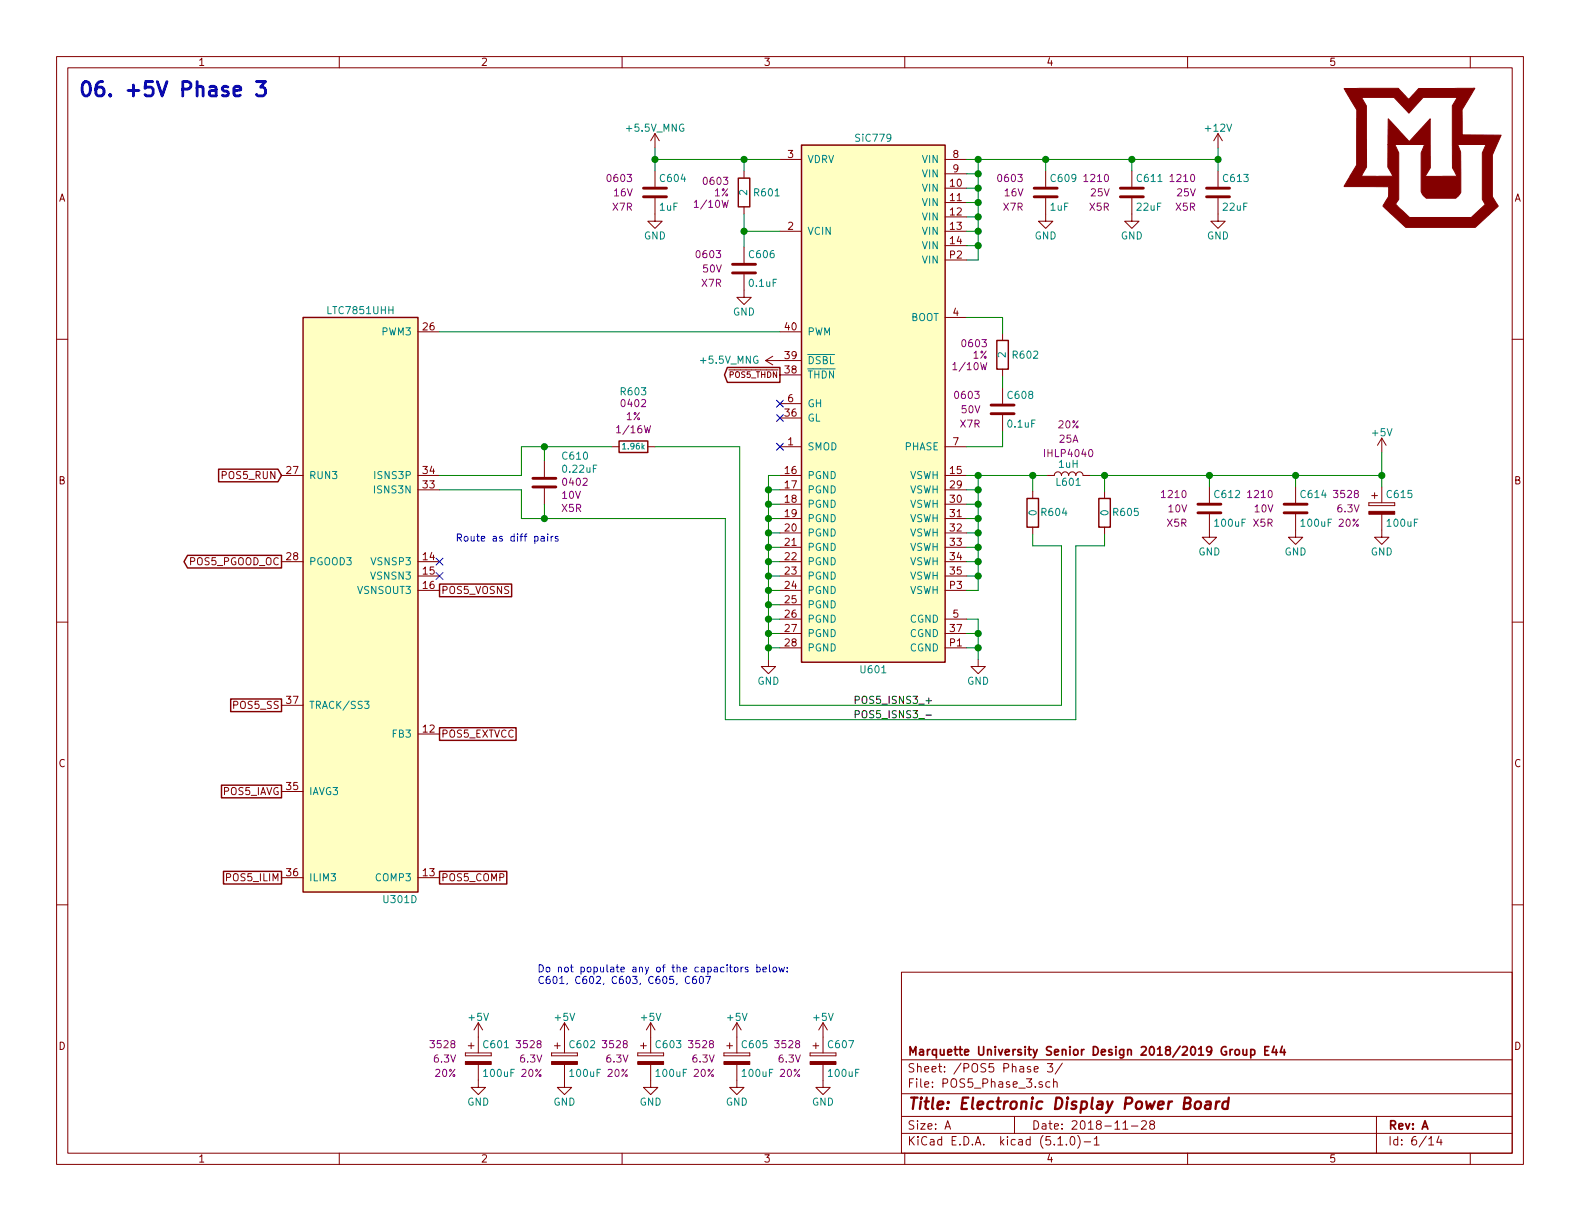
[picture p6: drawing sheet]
EESchema Schematic File Version 4
LIBS:LTC7851_Demo-cache
EELAYER 29 0
EELAYER END
$Descr A 11000 8500
encoding utf-8
Sheet 6 14
Title "Electronic Display Power Board"
Date "2018-11-28"
Rev "A"
Comp "Marquette University Senior Design 2018/2019 Group E44"
Comment1 ""
Comment2 ""
Comment3 ""
Comment4 ""
$EndDescr
Text GLabel 1960 3310 0    50   Input ~ 0
POS5_RUN
Text GLabel 1960 3910 0    50   Output ~ 0
POS5_PGOOD_OC
$Comp
L LED_Display_Local_Library:C_Custom C?
U 1 1
P 4560 1340
AR Path="/5BB86F29/5BD489A6" Ref="C?"  Part="1" 
AR Path="/5BB86F2C/5BD489A6" Ref="C?"  Part="1" 
AR Path="/5BB86F2F/5BD489A6" Ref="C604"  Part="1" 
F 0 "C604" H 4585 1440 50  0000 L CNN
F 1 "1uF" H 4585 1240 50  0000 L CNN
F 2 "Capacitors_SMD:C_0603" H 4598 1190 50  0001 C CNN
F 3 "" H 4585 1440 50  0001 C CNN
F 4 "1276-6524-1-ND" H 4985 1840 60  0001 C CNN "Digi-Key PN"
F 5 "0603" H 4410 1440 50  0000 R CNN "display_footprint"
F 6 "16V" H 4410 1340 50  0000 R CNN "Voltage"
F 7 "X7R" H 4410 1240 50  0000 R CNN "Dielectric"
	1    4560 1340
	1    0    0    -1  
$EndComp
$Comp
L power:GND #PWR?
U 1 1
P 5180 2020
AR Path="/5BB86F29/5BD489AD" Ref="#PWR?"  Part="1" 
AR Path="/5BB86F2C/5BD489AD" Ref="#PWR?"  Part="1" 
AR Path="/5BB86F2F/5BD489AD" Ref="#PWR0611"  Part="1" 
F 0 "#PWR0611" H 5180 1770 50  0001 C CNN
F 1 "GND" H 5180 1870 50  0000 C CNN
F 2 "" H 5180 2020 50  0001 C CNN
F 3 "" H 5180 2020 50  0001 C CNN
	1    5180 2020
	1    0    0    -1  
$EndComp
$Comp
L LED_Display_Local_Library:SiC779 U?
U 1 1
P 6080 2810
AR Path="/5BB86F29/5BD489B4" Ref="U?"  Part="1" 
AR Path="/5BB86F2C/5BD489B4" Ref="U?"  Part="1" 
AR Path="/5BB86F2F/5BD489B4" Ref="U601"  Part="1" 
F 0 "U601" H 6080 960 50  0000 C CNN
F 1 "SiC779" H 6080 4660 50  0000 C CNN
F 2 "Custom Footprints Library:MLP66-40_6x6mm_Pitch0.5mm" H 4430 3560 50  0001 C CNN
F 3 "http://www.vishay.com/docs/67538/sic779.pdf" H 6080 2810 50  0001 C CNN
F 4 "SIC779CD-T1-GE3CT-ND" H 6080 2810 50  0001 C CNN "Digi-Key PN"
	1    6080 2810
	1    0    0    -1  
$EndComp
$Comp
L power:GND #PWR?
U 1 1
P 4560 1490
AR Path="/5BB86F29/5BD489BB" Ref="#PWR?"  Part="1" 
AR Path="/5BB86F2C/5BD489BB" Ref="#PWR?"  Part="1" 
AR Path="/5BB86F2F/5BD489BB" Ref="#PWR0608"  Part="1" 
F 0 "#PWR0608" H 4560 1240 50  0001 C CNN
F 1 "GND" H 4560 1340 50  0000 C CNN
F 2 "" H 4560 1490 50  0001 C CNN
F 3 "" H 4560 1490 50  0001 C CNN
	1    4560 1490
	1    0    0    -1  
$EndComp
Wire Wire Line
	5430 1610 5180 1610
Wire Wire Line
	5180 1610 5180 1490
Wire Wire Line
	5180 1610 5180 1720
Connection ~ 5180 1610
Wire Wire Line
	5430 1110 5180 1110
Wire Wire Line
	4560 1110 4560 1190
Wire Wire Line
	5180 1190 5180 1110
Connection ~ 5180 1110
Wire Wire Line
	5180 1110 4560 1110
Wire Wire Line
	4560 1030 4560 1110
Connection ~ 4560 1110
Text GLabel 5430 2610 0    40   Output ~ 0
~POS5_THDN
$Comp
L power:GND #PWR?
U 1 1
P 6810 4590
AR Path="/5BB86F29/5BD489DB" Ref="#PWR?"  Part="1" 
AR Path="/5BB86F2C/5BD489DB" Ref="#PWR?"  Part="1" 
AR Path="/5BB86F2F/5BD489DB" Ref="#PWR0615"  Part="1" 
F 0 "#PWR0615" H 6810 4340 50  0001 C CNN
F 1 "GND" H 6810 4440 50  0000 C CNN
F 2 "" H 6810 4590 50  0001 C CNN
F 3 "" H 6810 4590 50  0001 C CNN
	1    6810 4590
	1    0    0    -1  
$EndComp
Wire Wire Line
	6810 4590 6810 4510
Wire Wire Line
	6810 4510 6730 4510
Wire Wire Line
	6810 4510 6810 4410
Wire Wire Line
	6810 4410 6730 4410
Connection ~ 6810 4510
Wire Wire Line
	6810 4410 6810 4310
Wire Wire Line
	6810 4310 6730 4310
Connection ~ 6810 4410
$Comp
L power:GND #PWR?
U 1 1
P 5350 4590
AR Path="/5BB86F29/5BD489E9" Ref="#PWR?"  Part="1" 
AR Path="/5BB86F2C/5BD489E9" Ref="#PWR?"  Part="1" 
AR Path="/5BB86F2F/5BD489E9" Ref="#PWR0612"  Part="1" 
F 0 "#PWR0612" H 5350 4340 50  0001 C CNN
F 1 "GND" H 5350 4440 50  0000 C CNN
F 2 "" H 5350 4590 50  0001 C CNN
F 3 "" H 5350 4590 50  0001 C CNN
	1    5350 4590
	1    0    0    -1  
$EndComp
Wire Wire Line
	5350 4590 5350 4510
Wire Wire Line
	5350 4510 5430 4510
Wire Wire Line
	5430 3310 5350 3310
Wire Wire Line
	5430 3410 5350 3410
Wire Wire Line
	5430 3510 5350 3510
Wire Wire Line
	5430 3610 5350 3610
Wire Wire Line
	5430 3710 5350 3710
Wire Wire Line
	5430 3810 5350 3810
Wire Wire Line
	5430 3910 5350 3910
Wire Wire Line
	5430 4010 5350 4010
Wire Wire Line
	5430 4110 5350 4110
Wire Wire Line
	5430 4210 5350 4210
Wire Wire Line
	5430 4310 5350 4310
Wire Wire Line
	5430 4410 5350 4410
Wire Wire Line
	5350 3310 5350 3410
Connection ~ 5350 4510
Connection ~ 5350 3410
Wire Wire Line
	5350 3410 5350 3510
Connection ~ 5350 3510
Wire Wire Line
	5350 3510 5350 3610
Connection ~ 5350 3610
Wire Wire Line
	5350 3610 5350 3710
Connection ~ 5350 3710
Wire Wire Line
	5350 3710 5350 3810
Connection ~ 5350 3810
Wire Wire Line
	5350 3810 5350 3910
Connection ~ 5350 3910
Wire Wire Line
	5350 3910 5350 4010
Connection ~ 5350 4010
Wire Wire Line
	5350 4010 5350 4110
Connection ~ 5350 4110
Wire Wire Line
	5350 4110 5350 4210
Connection ~ 5350 4210
Wire Wire Line
	5350 4210 5350 4310
Connection ~ 5350 4310
Wire Wire Line
	5350 4310 5350 4410
Connection ~ 5350 4410
Wire Wire Line
	5350 4410 5350 4510
Wire Wire Line
	6730 3310 6810 3310
Wire Wire Line
	6730 3410 6810 3410
Wire Wire Line
	6730 3510 6810 3510
Wire Wire Line
	6730 3610 6810 3610
Wire Wire Line
	6730 3710 6810 3710
Wire Wire Line
	6730 3810 6810 3810
Wire Wire Line
	6730 3910 6810 3910
Wire Wire Line
	6730 4010 6810 4010
Wire Wire Line
	6810 3310 6810 3410
Connection ~ 6810 3410
Wire Wire Line
	6810 3410 6810 3510
Connection ~ 6810 3510
Wire Wire Line
	6810 3510 6810 3610
Connection ~ 6810 3610
Wire Wire Line
	6810 3610 6810 3710
Connection ~ 6810 3710
Wire Wire Line
	6810 3710 6810 3810
Connection ~ 6810 3810
Wire Wire Line
	6810 3810 6810 3910
Connection ~ 6810 3910
Wire Wire Line
	6810 3910 6810 4010
$Comp
L LED_Display_Local_Library:L_Custom L?
U 1 1
P 7440 3310
AR Path="/5BB86F29/5BD48A2E" Ref="L?"  Part="1" 
AR Path="/5BB86F2C/5BD48A2E" Ref="L?"  Part="1" 
AR Path="/5BB86F2F/5BD48A2E" Ref="L601"  Part="1" 
F 0 "L601" V 7390 3310 50  0000 C CNN
F 1 "1uH" V 7515 3310 50  0000 C CNN
F 2 "Inductors_SMD:L_Vishay_IHLP-4040" H 7440 3310 50  0001 C CNN
F 3 "" H 7440 3310 50  0001 C CNN
F 4 "541-1306-1-ND" H 7440 3310 50  0001 C CNN "Digi-Key PN"
F 5 "IHLP4040" V 7590 3310 50  0000 C CNN "display_footprint"
F 6 "25A" V 7690 3310 50  0000 C CNN "Ampacity"
F 7 "20%" V 7790 3310 50  0000 C CNN "Tolerance"
	1    7440 3310
	0    -1   -1   0   
$EndComp
Wire Wire Line
	6730 1110 6810 1110
Wire Wire Line
	6730 1210 6810 1210
Wire Wire Line
	6730 1310 6810 1310
Wire Wire Line
	6730 1410 6810 1410
Wire Wire Line
	6730 1510 6810 1510
Wire Wire Line
	6730 1610 6810 1610
Wire Wire Line
	6730 1710 6810 1710
Wire Wire Line
	6730 1810 6810 1810
Wire Wire Line
	6810 1110 6810 1210
Connection ~ 6810 1210
Wire Wire Line
	6810 1210 6810 1310
Connection ~ 6810 1310
Wire Wire Line
	6810 1310 6810 1410
Connection ~ 6810 1410
Wire Wire Line
	6810 1410 6810 1510
Connection ~ 6810 1510
Wire Wire Line
	6810 1510 6810 1610
Connection ~ 6810 1610
Wire Wire Line
	6810 1610 6810 1710
Connection ~ 6810 1710
Wire Wire Line
	6810 1710 6810 1810
$Comp
L LED_Display_Local_Library:R_Custom R?
U 1 1
P 6980 2470
AR Path="/5BB86F29/5BD48A4F" Ref="R?"  Part="1" 
AR Path="/5BB86F2C/5BD48A4F" Ref="R?"  Part="1" 
AR Path="/5BB86F2F/5BD48A4F" Ref="R602"  Part="1" 
F 0 "R602" H 6920 2470 50  0000 R CNN
F 1 "2" V 6980 2470 50  0000 C CNN
F 2 "Resistors_SMD:R_0603" H 6980 2470 50  0001 C CNN
F 3 "" H 6980 2470 50  0001 C CNN
F 4 "RMCF0603FT2R00CT-ND" H 7280 2870 60  0001 C CNN "Digi-Key PN"
F 5 "0603" H 7080 2550 50  0000 L CNN "display_footprint"
F 6 "1%" H 7080 2470 50  0000 L CNN "Tolerance"
F 7 "1/10W" H 7080 2390 50  0000 L CNN "Wattage"
	1    6980 2470
	-1   0    0    -1  
$EndComp
$Comp
L LED_Display_Local_Library:C_Custom C?
U 1 1
P 6980 2850
AR Path="/5BB86F29/5BD48A5A" Ref="C?"  Part="1" 
AR Path="/5BB86F2C/5BD48A5A" Ref="C?"  Part="1" 
AR Path="/5BB86F2F/5BD48A5A" Ref="C608"  Part="1" 
F 0 "C608" H 7005 2950 50  0000 L CNN
F 1 "0.1uF" H 7005 2750 50  0000 L CNN
F 2 "Capacitors_SMD:C_0603" H 7018 2700 50  0001 C CNN
F 3 "" H 7005 2950 50  0001 C CNN
F 4 "490-4779-1-ND" H 7405 3350 60  0001 C CNN "Digi-Key PN"
F 5 "0603" H 6830 2950 50  0000 R CNN "display_footprint"
F 6 "50V" H 6830 2850 50  0000 R CNN "Voltage"
F 7 "X7R" H 6830 2750 50  0000 R CNN "Dielectric"
	1    6980 2850
	1    0    0    -1  
$EndComp
Wire Wire Line
	6980 3110 6980 3000
Wire Wire Line
	6980 2700 6980 2620
Wire Wire Line
	6980 3110 6730 3110
Wire Wire Line
	6980 2320 6980 2210
Wire Wire Line
	6980 2210 6730 2210
Connection ~ 6810 3310
$Comp
L LED_Display_Local_Library:C_Custom C?
U 1 1
P 7880 1340
AR Path="/5BB86F29/5BD48A90" Ref="C?"  Part="1" 
AR Path="/5BB86F2C/5BD48A90" Ref="C?"  Part="1" 
AR Path="/5BB86F2F/5BD48A90" Ref="C611"  Part="1" 
F 0 "C611" H 7905 1440 50  0000 L CNN
F 1 "22uF" H 7905 1240 50  0000 L CNN
F 2 "Capacitors_SMD:C_1210" H 7918 1190 50  0001 C CNN
F 3 "" H 7905 1440 50  0001 C CNN
F 4 "445-1436-1-ND" H 8305 1840 60  0001 C CNN "Digi-Key PN"
F 5 "1210" H 7730 1440 50  0000 R CNN "display_footprint"
F 6 "25V" H 7730 1340 50  0000 R CNN "Voltage"
F 7 "X5R" H 7730 1240 50  0000 R CNN "Dielectric"
	1    7880 1340
	1    0    0    -1  
$EndComp
$Comp
L power:GND #PWR?
U 1 1
P 7280 1490
AR Path="/5BB86F29/5BD48A97" Ref="#PWR?"  Part="1" 
AR Path="/5BB86F2C/5BD48A97" Ref="#PWR?"  Part="1" 
AR Path="/5BB86F2F/5BD48A97" Ref="#PWR0616"  Part="1" 
F 0 "#PWR0616" H 7280 1240 50  0001 C CNN
F 1 "GND" H 7280 1340 50  0000 C CNN
F 2 "" H 7280 1490 50  0001 C CNN
F 3 "" H 7280 1490 50  0001 C CNN
	1    7280 1490
	1    0    0    -1  
$EndComp
$Comp
L power:GND #PWR?
U 1 1
P 7880 1490
AR Path="/5BB86F29/5BD48A9D" Ref="#PWR?"  Part="1" 
AR Path="/5BB86F2C/5BD48A9D" Ref="#PWR?"  Part="1" 
AR Path="/5BB86F2F/5BD48A9D" Ref="#PWR0617"  Part="1" 
F 0 "#PWR0617" H 7880 1240 50  0001 C CNN
F 1 "GND" H 7880 1340 50  0000 C CNN
F 2 "" H 7880 1490 50  0001 C CNN
F 3 "" H 7880 1490 50  0001 C CNN
	1    7880 1490
	1    0    0    -1  
$EndComp
$Comp
L power:GND #PWR?
U 1 1
P 8480 1490
AR Path="/5BB86F29/5BD48AA3" Ref="#PWR?"  Part="1" 
AR Path="/5BB86F2C/5BD48AA3" Ref="#PWR?"  Part="1" 
AR Path="/5BB86F2F/5BD48AA3" Ref="#PWR0620"  Part="1" 
F 0 "#PWR0620" H 8480 1240 50  0001 C CNN
F 1 "GND" H 8480 1340 50  0000 C CNN
F 2 "" H 8480 1490 50  0001 C CNN
F 3 "" H 8480 1490 50  0001 C CNN
	1    8480 1490
	1    0    0    -1  
$EndComp
Connection ~ 6810 1110
Wire Wire Line
	7280 1190 7280 1110
Connection ~ 7280 1110
Wire Wire Line
	7280 1110 6810 1110
Wire Wire Line
	7880 1190 7880 1110
Connection ~ 7880 1110
Wire Wire Line
	7880 1110 7280 1110
Wire Wire Line
	8480 1190 8480 1110
Connection ~ 8480 1110
Wire Wire Line
	8480 1110 7880 1110
$Comp
L LED_Display_Local_Library:C_Custom C?
U 1 1
P 8420 3540
AR Path="/5BB86F29/5BD48AB7" Ref="C?"  Part="1" 
AR Path="/5BB86F2C/5BD48AB7" Ref="C?"  Part="1" 
AR Path="/5BB86F2F/5BD48AB7" Ref="C612"  Part="1" 
F 0 "C612" H 8445 3640 50  0000 L CNN
F 1 "100uF" H 8445 3440 50  0000 L CNN
F 2 "Capacitors_SMD:C_1210" H 8458 3390 50  0001 C CNN
F 3 "" H 8445 3640 50  0001 C CNN
F 4 "587-3432-1-ND" H 8845 4040 60  0001 C CNN "Digi-Key PN"
F 5 "1210" H 8270 3640 50  0000 R CNN "display_footprint"
F 6 "10V" H 8270 3540 50  0000 R CNN "Voltage"
F 7 "X5R" H 8270 3440 50  0000 R CNN "Dielectric"
	1    8420 3540
	1    0    0    -1  
$EndComp
$Comp
L power:GND #PWR?
U 1 1
P 8420 3690
AR Path="/5BB86F29/5BD48ABE" Ref="#PWR?"  Part="1" 
AR Path="/5BB86F2C/5BD48ABE" Ref="#PWR?"  Part="1" 
AR Path="/5BB86F2F/5BD48ABE" Ref="#PWR0618"  Part="1" 
F 0 "#PWR0618" H 8420 3440 50  0001 C CNN
F 1 "GND" H 8420 3540 50  0000 C CNN
F 2 "" H 8420 3690 50  0001 C CNN
F 3 "" H 8420 3690 50  0001 C CNN
	1    8420 3690
	1    0    0    -1  
$EndComp
$Comp
L power:GND #PWR?
U 1 1
P 9020 3690
AR Path="/5BB86F29/5BD48AC4" Ref="#PWR?"  Part="1" 
AR Path="/5BB86F2C/5BD48AC4" Ref="#PWR?"  Part="1" 
AR Path="/5BB86F2F/5BD48AC4" Ref="#PWR0621"  Part="1" 
F 0 "#PWR0621" H 9020 3440 50  0001 C CNN
F 1 "GND" H 9020 3540 50  0000 C CNN
F 2 "" H 9020 3690 50  0001 C CNN
F 3 "" H 9020 3690 50  0001 C CNN
	1    9020 3690
	1    0    0    -1  
$EndComp
Wire Wire Line
	8420 3390 8420 3310
Connection ~ 8420 3310
Wire Wire Line
	9020 3390 9020 3310
Wire Wire Line
	9020 3310 8420 3310
$Comp
L power:+5V #PWR?
U 1 1
P 9620 3150
AR Path="/5BB86F29/5BD48ACF" Ref="#PWR?"  Part="1" 
AR Path="/5BB86F2C/5BD48ACF" Ref="#PWR?"  Part="1" 
AR Path="/5BB86F2F/5BD48ACF" Ref="#PWR0622"  Part="1" 
F 0 "#PWR0622" H 9620 3000 50  0001 C CNN
F 1 "+5V" H 9620 3290 50  0000 C CNN
F 2 "" H 9620 3150 50  0001 C CNN
F 3 "" H 9620 3150 50  0001 C CNN
	1    9620 3150
	1    0    0    -1  
$EndComp
$Comp
L power:GND #PWR?
U 1 1
P 3330 7520
AR Path="/5BB86F29/5BD48AD5" Ref="#PWR?"  Part="1" 
AR Path="/5BB86F2C/5BD48AD5" Ref="#PWR?"  Part="1" 
AR Path="/5BB86F2F/5BD48AD5" Ref="#PWR0602"  Part="1" 
F 0 "#PWR0602" H 3330 7270 50  0001 C CNN
F 1 "GND" H 3330 7370 50  0000 C CNN
F 2 "" H 3330 7520 50  0001 C CNN
F 3 "" H 3330 7520 50  0001 C CNN
	1    3330 7520
	1    0    0    -1  
$EndComp
$Comp
L power:GND #PWR?
U 1 1
P 3930 7520
AR Path="/5BB86F29/5BD48ADB" Ref="#PWR?"  Part="1" 
AR Path="/5BB86F2C/5BD48ADB" Ref="#PWR?"  Part="1" 
AR Path="/5BB86F2F/5BD48ADB" Ref="#PWR0604"  Part="1" 
F 0 "#PWR0604" H 3930 7270 50  0001 C CNN
F 1 "GND" H 3930 7370 50  0000 C CNN
F 2 "" H 3930 7520 50  0001 C CNN
F 3 "" H 3930 7520 50  0001 C CNN
	1    3930 7520
	1    0    0    -1  
$EndComp
$Comp
L power:GND #PWR?
U 1 1
P 4530 7520
AR Path="/5BB86F29/5BD48AE1" Ref="#PWR?"  Part="1" 
AR Path="/5BB86F2C/5BD48AE1" Ref="#PWR?"  Part="1" 
AR Path="/5BB86F2F/5BD48AE1" Ref="#PWR0606"  Part="1" 
F 0 "#PWR0606" H 4530 7270 50  0001 C CNN
F 1 "GND" H 4530 7370 50  0000 C CNN
F 2 "" H 4530 7520 50  0001 C CNN
F 3 "" H 4530 7520 50  0001 C CNN
	1    4530 7520
	1    0    0    -1  
$EndComp
$Comp
L power:GND #PWR?
U 1 1
P 5130 7520
AR Path="/5BB86F29/5BD48AE7" Ref="#PWR?"  Part="1" 
AR Path="/5BB86F2C/5BD48AE7" Ref="#PWR?"  Part="1" 
AR Path="/5BB86F2F/5BD48AE7" Ref="#PWR0610"  Part="1" 
F 0 "#PWR0610" H 5130 7270 50  0001 C CNN
F 1 "GND" H 5130 7370 50  0000 C CNN
F 2 "" H 5130 7520 50  0001 C CNN
F 3 "" H 5130 7520 50  0001 C CNN
	1    5130 7520
	1    0    0    -1  
$EndComp
$Comp
L power:GND #PWR?
U 1 1
P 5730 7520
AR Path="/5BB86F29/5BD48AED" Ref="#PWR?"  Part="1" 
AR Path="/5BB86F2C/5BD48AED" Ref="#PWR?"  Part="1" 
AR Path="/5BB86F2F/5BD48AED" Ref="#PWR0614"  Part="1" 
F 0 "#PWR0614" H 5730 7270 50  0001 C CNN
F 1 "GND" H 5730 7370 50  0000 C CNN
F 2 "" H 5730 7520 50  0001 C CNN
F 3 "" H 5730 7520 50  0001 C CNN
	1    5730 7520
	1    0    0    -1  
$EndComp
$Comp
L LED_Display_Local_Library:LTC7851UHH U?
U 4 1
P 2510 4210
AR Path="/5BB86F29/5BD48AF4" Ref="U?"  Part="2" 
AR Path="/5BB86F2C/5BD48AF4" Ref="U?"  Part="3" 
AR Path="/5BB86F2F/5BD48AF4" Ref="U301"  Part="4" 
F 0 "U301" H 2910 2160 50  0000 R CNN
F 1 "LTC7851UHH" H 2510 6260 50  0000 C CNN
F 2 "Custom Footprints Library:QFN-58-1EP_9x5mm_Pitch0.4mm" H -140 4910 50  0001 C CNN
F 3 "http://www.analog.com/media/en/technical-documentation/data-sheets/LTC7851.pdf" H 2510 4210 50  0001 C CNN
F 4 "LTC7851IUHH#PBF-ND" H 2510 4210 50  0001 C CNN "Digi-Key PN"
	4    2510 4210
	1    0    0    -1  
$EndComp
Text GLabel 3060 4110 2    50   UnSpc ~ 0
POS5_VOSNS
Text GLabel 3060 6110 2    50   UnSpc ~ 0
POS5_COMP
Text GLabel 1960 4910 0    50   UnSpc ~ 0
POS5_SS
Text GLabel 1960 5510 0    50   UnSpc ~ 0
POS5_IAVG
Text GLabel 1960 6110 0    50   UnSpc ~ 0
POS5_ILIM
$Comp
L LED_Display_Local_Library:+5.5V_MNG #PWR?
U 1 1
P 4560 1030
AR Path="/5BB86F29/5BD48B00" Ref="#PWR?"  Part="1" 
AR Path="/5BB86F2C/5BD48B00" Ref="#PWR?"  Part="1" 
AR Path="/5BB86F2F/5BD48B00" Ref="#PWR0607"  Part="1" 
F 0 "#PWR0607" H 4560 880 50  0001 C CNN
F 1 "+5.5V_MNG" H 4560 1170 50  0000 C CNN
F 2 "" H 4560 1030 50  0001 C CNN
F 3 "" H 4560 1030 50  0001 C CNN
	1    4560 1030
	1    0    0    -1  
$EndComp
$Comp
L LED_Display_Local_Library:C_Custom C?
U 1 1
P 5180 1870
AR Path="/5BB86F29/5BD48B0A" Ref="C?"  Part="1" 
AR Path="/5BB86F2C/5BD48B0A" Ref="C?"  Part="1" 
AR Path="/5BB86F2F/5BD48B0A" Ref="C606"  Part="1" 
F 0 "C606" H 5205 1970 50  0000 L CNN
F 1 "0.1uF" H 5205 1770 50  0000 L CNN
F 2 "Capacitors_SMD:C_0603" H 5218 1720 50  0001 C CNN
F 3 "" H 5205 1970 50  0001 C CNN
F 4 "490-4779-1-ND" H 5605 2370 60  0001 C CNN "Digi-Key PN"
F 5 "0603" H 5030 1970 50  0000 R CNN "display_footprint"
F 6 "50V" H 5030 1870 50  0000 R CNN "Voltage"
F 7 "X7R" H 5030 1770 50  0000 R CNN "Dielectric"
	1    5180 1870
	1    0    0    -1  
$EndComp
$Comp
L LED_Display_Local_Library:R_Custom R?
U 1 1
P 5180 1340
AR Path="/5BB86F29/5BD48B15" Ref="R?"  Part="1" 
AR Path="/5BB86F2C/5BD48B15" Ref="R?"  Part="1" 
AR Path="/5BB86F2F/5BD48B15" Ref="R601"  Part="1" 
F 0 "R601" H 5120 1340 50  0000 R CNN
F 1 "2" V 5180 1340 50  0000 C CNN
F 2 "Resistors_SMD:R_0603" H 5180 1340 50  0001 C CNN
F 3 "" H 5180 1340 50  0001 C CNN
F 4 "RMCF0603FT2R00CT-ND" H 5480 1740 60  0001 C CNN "Digi-Key PN"
F 5 "0603" H 5280 1420 50  0000 L CNN "display_footprint"
F 6 "1%" H 5280 1340 50  0000 L CNN "Tolerance"
F 7 "1/10W" H 5280 1260 50  0000 L CNN "Wattage"
	1    5180 1340
	-1   0    0    -1  
$EndComp
$Comp
L power:+12V #PWR?
U 1 1
P 8480 1030
AR Path="/5BB86F29/5BD48B1C" Ref="#PWR?"  Part="1" 
AR Path="/5BB86F2C/5BD48B1C" Ref="#PWR?"  Part="1" 
AR Path="/5BB86F2F/5BD48B1C" Ref="#PWR0619"  Part="1" 
F 0 "#PWR0619" H 8480 880 50  0001 C CNN
F 1 "+12V" H 8480 1170 50  0000 C CNN
F 2 "" H 8480 1030 50  0001 C CNN
F 3 "" H 8480 1030 50  0001 C CNN
	1    8480 1030
	1    0    0    -1  
$EndComp
Wire Wire Line
	8480 1030 8480 1110
$Comp
L LED_Display_Local_Library:C_Custom C?
U 1 1
P 7280 1340
AR Path="/5BB86F29/5BD48B27" Ref="C?"  Part="1" 
AR Path="/5BB86F2C/5BD48B27" Ref="C?"  Part="1" 
AR Path="/5BB86F2F/5BD48B27" Ref="C609"  Part="1" 
F 0 "C609" H 7305 1440 50  0000 L CNN
F 1 "1uF" H 7305 1240 50  0000 L CNN
F 2 "Capacitors_SMD:C_0603" H 7318 1190 50  0001 C CNN
F 3 "" H 7305 1440 50  0001 C CNN
F 4 "1276-6524-1-ND" H 7705 1840 60  0001 C CNN "Digi-Key PN"
F 5 "0603" H 7130 1440 50  0000 R CNN "display_footprint"
F 6 "16V" H 7130 1340 50  0000 R CNN "Voltage"
F 7 "X7R" H 7130 1240 50  0000 R CNN "Dielectric"
	1    7280 1340
	1    0    0    -1  
$EndComp
Connection ~ 9020 3310
$Comp
L LED_Display_Local_Library:CP_Tant_Custom C?
U 1 1
P 9620 3540
AR Path="/5BB86F29/5BD48B33" Ref="C?"  Part="1" 
AR Path="/5BB86F2C/5BD48B33" Ref="C?"  Part="1" 
AR Path="/5BB86F2F/5BD48B33" Ref="C615"  Part="1" 
F 0 "C615" H 9645 3640 50  0000 L CNN
F 1 "100uF" H 9645 3440 50  0000 L CNN
F 2 "Capacitors_Tantalum_SMD:CP_Tantalum_Case-B_EIA-3528-21_Reflow" H 9658 3390 50  0001 C CNN
F 3 "" H 9645 3640 50  0001 C CNN
F 4 "478-9994-1-ND" H 9620 3540 50  0001 C CNN "Digi-Key PN"
F 5 "3528" H 9470 3640 50  0000 R CNN "display_footprint"
F 6 "6.3V" H 9470 3540 50  0000 R CNN "Voltage"
F 7 "20%" H 9470 3440 50  0000 R CNN "Tolerance"
	1    9620 3540
	1    0    0    -1  
$EndComp
Wire Wire Line
	9620 3390 9620 3310
Wire Wire Line
	9620 3310 9020 3310
Wire Wire Line
	9620 3150 9620 3310
Connection ~ 9620 3310
$Comp
L power:GND #PWR?
U 1 1
P 9620 3690
AR Path="/5BB86F29/5BD48B3E" Ref="#PWR?"  Part="1" 
AR Path="/5BB86F2C/5BD48B3E" Ref="#PWR?"  Part="1" 
AR Path="/5BB86F2F/5BD48B3E" Ref="#PWR0623"  Part="1" 
F 0 "#PWR0623" H 9620 3440 50  0001 C CNN
F 1 "GND" H 9620 3540 50  0000 C CNN
F 2 "" H 9620 3690 50  0001 C CNN
F 3 "" H 9620 3690 50  0001 C CNN
	1    9620 3690
	1    0    0    -1  
$EndComp
$Comp
L power:+5V #PWR?
U 1 1
P 3330 7220
AR Path="/5BB86F29/5BD48B44" Ref="#PWR?"  Part="1" 
AR Path="/5BB86F2C/5BD48B44" Ref="#PWR?"  Part="1" 
AR Path="/5BB86F2F/5BD48B44" Ref="#PWR0601"  Part="1" 
F 0 "#PWR0601" H 3330 7070 50  0001 C CNN
F 1 "+5V" H 3330 7360 50  0000 C CNN
F 2 "" H 3330 7220 50  0001 C CNN
F 3 "" H 3330 7220 50  0001 C CNN
	1    3330 7220
	1    0    0    -1  
$EndComp
$Comp
L power:+5V #PWR?
U 1 1
P 3930 7220
AR Path="/5BB86F29/5BD48B4A" Ref="#PWR?"  Part="1" 
AR Path="/5BB86F2C/5BD48B4A" Ref="#PWR?"  Part="1" 
AR Path="/5BB86F2F/5BD48B4A" Ref="#PWR0603"  Part="1" 
F 0 "#PWR0603" H 3930 7070 50  0001 C CNN
F 1 "+5V" H 3930 7360 50  0000 C CNN
F 2 "" H 3930 7220 50  0001 C CNN
F 3 "" H 3930 7220 50  0001 C CNN
	1    3930 7220
	1    0    0    -1  
$EndComp
$Comp
L power:+5V #PWR?
U 1 1
P 4530 7220
AR Path="/5BB86F29/5BD48B50" Ref="#PWR?"  Part="1" 
AR Path="/5BB86F2C/5BD48B50" Ref="#PWR?"  Part="1" 
AR Path="/5BB86F2F/5BD48B50" Ref="#PWR0605"  Part="1" 
F 0 "#PWR0605" H 4530 7070 50  0001 C CNN
F 1 "+5V" H 4530 7360 50  0000 C CNN
F 2 "" H 4530 7220 50  0001 C CNN
F 3 "" H 4530 7220 50  0001 C CNN
	1    4530 7220
	1    0    0    -1  
$EndComp
$Comp
L power:+5V #PWR?
U 1 1
P 5130 7220
AR Path="/5BB86F29/5BD48B56" Ref="#PWR?"  Part="1" 
AR Path="/5BB86F2C/5BD48B56" Ref="#PWR?"  Part="1" 
AR Path="/5BB86F2F/5BD48B56" Ref="#PWR0609"  Part="1" 
F 0 "#PWR0609" H 5130 7070 50  0001 C CNN
F 1 "+5V" H 5130 7360 50  0000 C CNN
F 2 "" H 5130 7220 50  0001 C CNN
F 3 "" H 5130 7220 50  0001 C CNN
	1    5130 7220
	1    0    0    -1  
$EndComp
$Comp
L power:+5V #PWR?
U 1 1
P 5730 7220
AR Path="/5BB86F29/5BD48B5C" Ref="#PWR?"  Part="1" 
AR Path="/5BB86F2C/5BD48B5C" Ref="#PWR?"  Part="1" 
AR Path="/5BB86F2F/5BD48B5C" Ref="#PWR0613"  Part="1" 
F 0 "#PWR0613" H 5730 7070 50  0001 C CNN
F 1 "+5V" H 5730 7360 50  0000 C CNN
F 2 "" H 5730 7220 50  0001 C CNN
F 3 "" H 5730 7220 50  0001 C CNN
	1    5730 7220
	1    0    0    -1  
$EndComp
$Comp
L LED_Display_Local_Library:C_Custom C?
U 1 1
P 9020 3540
AR Path="/5BB86F29/5BD48B66" Ref="C?"  Part="1" 
AR Path="/5BB86F2C/5BD48B66" Ref="C?"  Part="1" 
AR Path="/5BB86F2F/5BD48B66" Ref="C614"  Part="1" 
F 0 "C614" H 9045 3640 50  0000 L CNN
F 1 "100uF" H 9045 3440 50  0000 L CNN
F 2 "Capacitors_SMD:C_1210" H 9058 3390 50  0001 C CNN
F 3 "" H 9045 3640 50  0001 C CNN
F 4 "587-3432-1-ND" H 9445 4040 60  0001 C CNN "Digi-Key PN"
F 5 "1210" H 8870 3640 50  0000 R CNN "display_footprint"
F 6 "10V" H 8870 3540 50  0000 R CNN "Voltage"
F 7 "X5R" H 8870 3440 50  0000 R CNN "Dielectric"
	1    9020 3540
	1    0    0    -1  
$EndComp
$Comp
L LED_Display_Local_Library:C_Custom C?
U 1 1
P 8480 1340
AR Path="/5BB86F29/5BD48B72" Ref="C?"  Part="1" 
AR Path="/5BB86F2C/5BD48B72" Ref="C?"  Part="1" 
AR Path="/5BB86F2F/5BD48B72" Ref="C613"  Part="1" 
F 0 "C613" H 8505 1440 50  0000 L CNN
F 1 "22uF" H 8505 1240 50  0000 L CNN
F 2 "Capacitors_SMD:C_1210" H 8518 1190 50  0001 C CNN
F 3 "" H 8505 1440 50  0001 C CNN
F 4 "445-1436-1-ND" H 8905 1840 60  0001 C CNN "Digi-Key PN"
F 5 "1210" H 8330 1440 50  0000 R CNN "display_footprint"
F 6 "25V" H 8330 1340 50  0000 R CNN "Voltage"
F 7 "X5R" H 8330 1240 50  0000 R CNN "Dielectric"
	1    8480 1340
	1    0    0    -1  
$EndComp
$Comp
L LED_Display_Local_Library:CP_Tant_Custom C?
U 1 1
P 3330 7370
AR Path="/5BB86F29/5BD48B7D" Ref="C?"  Part="1" 
AR Path="/5BB86F2C/5BD48B7D" Ref="C?"  Part="1" 
AR Path="/5BB86F2F/5BD48B7D" Ref="C601"  Part="1" 
F 0 "C601" H 3355 7470 50  0000 L CNN
F 1 "100uF" H 3355 7270 50  0000 L CNN
F 2 "Capacitors_Tantalum_SMD:CP_Tantalum_Case-B_EIA-3528-21_Reflow" H 3368 7220 50  0001 C CNN
F 3 "" H 3355 7470 50  0001 C CNN
F 4 "478-9994-1-ND" H 3330 7370 50  0001 C CNN "Digi-Key PN"
F 5 "3528" H 3180 7470 50  0000 R CNN "display_footprint"
F 6 "6.3V" H 3180 7370 50  0000 R CNN "Voltage"
F 7 "20%" H 3180 7270 50  0000 R CNN "Tolerance"
	1    3330 7370
	1    0    0    -1  
$EndComp
$Comp
L LED_Display_Local_Library:CP_Tant_Custom C?
U 1 1
P 3930 7370
AR Path="/5BB86F29/5BD48B88" Ref="C?"  Part="1" 
AR Path="/5BB86F2C/5BD48B88" Ref="C?"  Part="1" 
AR Path="/5BB86F2F/5BD48B88" Ref="C602"  Part="1" 
F 0 "C602" H 3955 7470 50  0000 L CNN
F 1 "100uF" H 3955 7270 50  0000 L CNN
F 2 "Capacitors_Tantalum_SMD:CP_Tantalum_Case-B_EIA-3528-21_Reflow" H 3968 7220 50  0001 C CNN
F 3 "" H 3955 7470 50  0001 C CNN
F 4 "478-9994-1-ND" H 3930 7370 50  0001 C CNN "Digi-Key PN"
F 5 "3528" H 3780 7470 50  0000 R CNN "display_footprint"
F 6 "6.3V" H 3780 7370 50  0000 R CNN "Voltage"
F 7 "20%" H 3780 7270 50  0000 R CNN "Tolerance"
	1    3930 7370
	1    0    0    -1  
$EndComp
$Comp
L LED_Display_Local_Library:CP_Tant_Custom C?
U 1 1
P 4530 7370
AR Path="/5BB86F29/5BD48B93" Ref="C?"  Part="1" 
AR Path="/5BB86F2C/5BD48B93" Ref="C?"  Part="1" 
AR Path="/5BB86F2F/5BD48B93" Ref="C603"  Part="1" 
F 0 "C603" H 4555 7470 50  0000 L CNN
F 1 "100uF" H 4555 7270 50  0000 L CNN
F 2 "Capacitors_Tantalum_SMD:CP_Tantalum_Case-B_EIA-3528-21_Reflow" H 4568 7220 50  0001 C CNN
F 3 "" H 4555 7470 50  0001 C CNN
F 4 "478-9994-1-ND" H 4530 7370 50  0001 C CNN "Digi-Key PN"
F 5 "3528" H 4380 7470 50  0000 R CNN "display_footprint"
F 6 "6.3V" H 4380 7370 50  0000 R CNN "Voltage"
F 7 "20%" H 4380 7270 50  0000 R CNN "Tolerance"
	1    4530 7370
	1    0    0    -1  
$EndComp
$Comp
L LED_Display_Local_Library:CP_Tant_Custom C?
U 1 1
P 5130 7370
AR Path="/5BB86F29/5BD48B9E" Ref="C?"  Part="1" 
AR Path="/5BB86F2C/5BD48B9E" Ref="C?"  Part="1" 
AR Path="/5BB86F2F/5BD48B9E" Ref="C605"  Part="1" 
F 0 "C605" H 5155 7470 50  0000 L CNN
F 1 "100uF" H 5155 7270 50  0000 L CNN
F 2 "Capacitors_Tantalum_SMD:CP_Tantalum_Case-B_EIA-3528-21_Reflow" H 5168 7220 50  0001 C CNN
F 3 "" H 5155 7470 50  0001 C CNN
F 4 "478-9994-1-ND" H 5130 7370 50  0001 C CNN "Digi-Key PN"
F 5 "3528" H 4980 7470 50  0000 R CNN "display_footprint"
F 6 "6.3V" H 4980 7370 50  0000 R CNN "Voltage"
F 7 "20%" H 4980 7270 50  0000 R CNN "Tolerance"
	1    5130 7370
	1    0    0    -1  
$EndComp
$Comp
L LED_Display_Local_Library:CP_Tant_Custom C?
U 1 1
P 5730 7370
AR Path="/5BB86F29/5BD48BA9" Ref="C?"  Part="1" 
AR Path="/5BB86F2C/5BD48BA9" Ref="C?"  Part="1" 
AR Path="/5BB86F2F/5BD48BA9" Ref="C607"  Part="1" 
F 0 "C607" H 5755 7470 50  0000 L CNN
F 1 "100uF" H 5755 7270 50  0000 L CNN
F 2 "Capacitors_Tantalum_SMD:CP_Tantalum_Case-B_EIA-3528-21_Reflow" H 5768 7220 50  0001 C CNN
F 3 "" H 5755 7470 50  0001 C CNN
F 4 "478-9994-1-ND" H 5730 7370 50  0001 C CNN "Digi-Key PN"
F 5 "3528" H 5580 7470 50  0000 R CNN "display_footprint"
F 6 "6.3V" H 5580 7370 50  0000 R CNN "Voltage"
F 7 "20%" H 5580 7270 50  0000 R CNN "Tolerance"
	1    5730 7370
	1    0    0    -1  
$EndComp
Wire Wire Line
	3060 2310 5430 2310
NoConn ~ 3060 3910
NoConn ~ 3060 4010
Text GLabel 3060 5110 2    50   UnSpc ~ 0
POS5_EXTVCC
Wire Wire Line
	6730 4110 6810 4110
Wire Wire Line
	6810 4110 6810 4010
Connection ~ 6810 4010
Text Notes 540  690  0    100  ~ 20
06. +5V Phase 3
NoConn ~ 5430 2810
NoConn ~ 5430 2910
NoConn ~ 5430 3110
$Comp
L LED_Display_Local_Library:+5.5V_MNG #PWR0103
U 1 1
P 5430 2510
F 0 "#PWR0103" H 5430 2360 50  0001 C CNN
F 1 "+5.5V_MNG" V 5430 2650 50  0000 L CNN
F 2 "" H 5430 2510 50  0001 C CNN
F 3 "" H 5430 2510 50  0001 C CNN
	1    5430 2510
	0    -1   -1   0   
$EndComp
$Comp
L LED_Display_Local_Library:R_Custom R?
U 1 1
P 4410 3110
AR Path="/5BB86F29/5BE6A553" Ref="R?"  Part="1" 
AR Path="/5BB86F2C/5BE6A553" Ref="R?"  Part="1" 
AR Path="/5BB86F2F/5BE6A553" Ref="R603"  Part="1" 
F 0 "R603" V 4790 3110 50  0000 C CNN
F 1 "1.96k" V 4410 3110 40  0000 C CNN
F 2 "Resistors_SMD:R_0402" H 4410 3110 50  0001 C CNN
F 3 "" H 4410 3110 50  0001 C CNN
F 4 "311-1.96KLRCT-ND" H 4710 3510 60  0001 C CNN "Digi-Key PN"
F 5 "0402" V 4708 3110 50  0000 C CNN "display_footprint"
F 6 "1%" V 4617 3110 50  0000 C CNN "Tolerance"
F 7 "1/16W" V 4526 3110 50  0000 C CNN "Wattage"
	1    4410 3110
	0    1    -1   0   
$EndComp
$Comp
L LED_Display_Local_Library:C_Custom C?
U 1 1
P 3790 3360
AR Path="/5BB86F29/5BE6A55E" Ref="C?"  Part="1" 
AR Path="/5BB86F2C/5BE6A55E" Ref="C?"  Part="1" 
AR Path="/5BB86F2F/5BE6A55E" Ref="C610"  Part="1" 
F 0 "C610" H 3675 3178 50  0000 R CNN
F 1 "0.22uF" H 3675 3269 50  0000 R CNN
F 2 "Capacitors_SMD:C_0402" H 3828 3210 50  0001 C CNN
F 3 "" H 3815 3460 50  0001 C CNN
F 4 "1276-1049-1-ND" H 4215 3860 60  0001 C CNN "Digi-Key PN"
F 5 "0402" H 3675 3360 50  0000 R CNN "display_footprint"
F 6 "10V" H 3675 3451 50  0000 R CNN "Voltage"
F 7 "X5R" H 3675 3542 50  0000 R CNN "Dielectric"
	1    3790 3360
	-1   0    0    1   
$EndComp
Wire Wire Line
	4260 3110 3790 3110
Wire Wire Line
	3790 3110 3790 3210
Wire Wire Line
	3790 3510 3790 3610
Wire Wire Line
	3630 3110 3790 3110
Connection ~ 3790 3110
Wire Wire Line
	3790 3610 3630 3610
Text Notes 3170 3780 0    50   ~ 0
Route as diff pairs
Wire Wire Line
	3630 3110 3630 3310
Wire Wire Line
	3630 3610 3630 3410
Wire Wire Line
	3630 3410 3060 3410
Wire Wire Line
	3060 3310 3630 3310
Wire Wire Line
	4560 3110 5150 3110
Wire Wire Line
	5150 3110 5150 4910
Wire Wire Line
	5050 5010 5050 3610
Wire Wire Line
	5050 3610 3790 3610
Connection ~ 3790 3610
Text Label 5940 4910 0    50   ~ 0
POS5_ISNS3_+
Text Label 5940 5010 0    50   ~ 0
POS5_ISNS3_-
Wire Wire Line
	5150 4910 7390 4910
Wire Wire Line
	7490 5010 5050 5010
Wire Wire Line
	7190 3310 7190 3420
$Comp
L LED_Display_Local_Library:R_Custom R?
U 1 1
P 7190 3570
AR Path="/5BB86F29/5BE6A57E" Ref="R?"  Part="1" 
AR Path="/5BB86F2F/5BE6A57E" Ref="R604"  Part="1" 
F 0 "R604" H 7240 3570 50  0000 L CNN
F 1 "0" V 7190 3570 50  0000 C CNN
F 2 "Resistors_SMD:R_0402" H 7190 3570 50  0001 C CNN
F 3 "" H 7190 3570 50  0001 C CNN
F 4 "RMCF0402ZT0R00CT-ND" H 7490 3970 60  0001 C CNN "Digi-Key PN"
F 5 "0402" V 6893 3570 50  0001 C CNN "display_footprint"
F 6 "1%" V 6984 3570 50  0001 C CNN "Tolerance"
F 7 "1/16W" V 7075 3570 50  0001 C CNN "Wattage"
	1    7190 3570
	1    0    0    1   
$EndComp
$Comp
L LED_Display_Local_Library:R_Custom R?
U 1 1
P 7690 3570
AR Path="/5BB86F29/5BE6A589" Ref="R?"  Part="1" 
AR Path="/5BB86F2F/5BE6A589" Ref="R605"  Part="1" 
F 0 "R605" H 7740 3570 50  0000 L CNN
F 1 "0" V 7690 3570 50  0000 C CNN
F 2 "Resistors_SMD:R_0402" H 7690 3570 50  0001 C CNN
F 3 "" H 7690 3570 50  0001 C CNN
F 4 "RMCF0402ZT0R00CT-ND" H 7990 3970 60  0001 C CNN "Digi-Key PN"
F 5 "0402" V 7393 3570 50  0001 C CNN "display_footprint"
F 6 "1%" V 7484 3570 50  0001 C CNN "Tolerance"
F 7 "1/16W" V 7575 3570 50  0001 C CNN "Wattage"
	1    7690 3570
	1    0    0    1   
$EndComp
Wire Wire Line
	7190 3720 7190 3800
Wire Wire Line
	7690 3420 7690 3310
Wire Wire Line
	7390 4910 7390 3800
Wire Wire Line
	7390 3800 7190 3800
Wire Wire Line
	7690 3720 7690 3800
Wire Wire Line
	7690 3800 7490 3800
Wire Wire Line
	7490 3800 7490 5010
Wire Wire Line
	6810 3310 7190 3310
Wire Wire Line
	7590 3310 7690 3310
Connection ~ 7190 3310
Wire Wire Line
	7190 3310 7290 3310
Connection ~ 7690 3310
Wire Wire Line
	7690 3310 8420 3310
$Comp
L LED_Display_Local_Library:MU_Logo #G?
U 1 1
P 9900 1100
F 0 "#G?" H 9900 614 60  0001 C CNN
F 1 "MU_Logo" H 9900 1586 60  0001 C CNN
F 2 "" H 9900 1100 50  0001 C CNN
F 3 "" H 9900 1100 50  0001 C CNN
	1    9900 1100
	1    0    0    -1  
$EndComp
Text Notes 3740 6860 0    50   ~ 0
Do not populate any of the capacitors below:\nC601, C602, C603, C605, C607
$EndSCHEMATC
